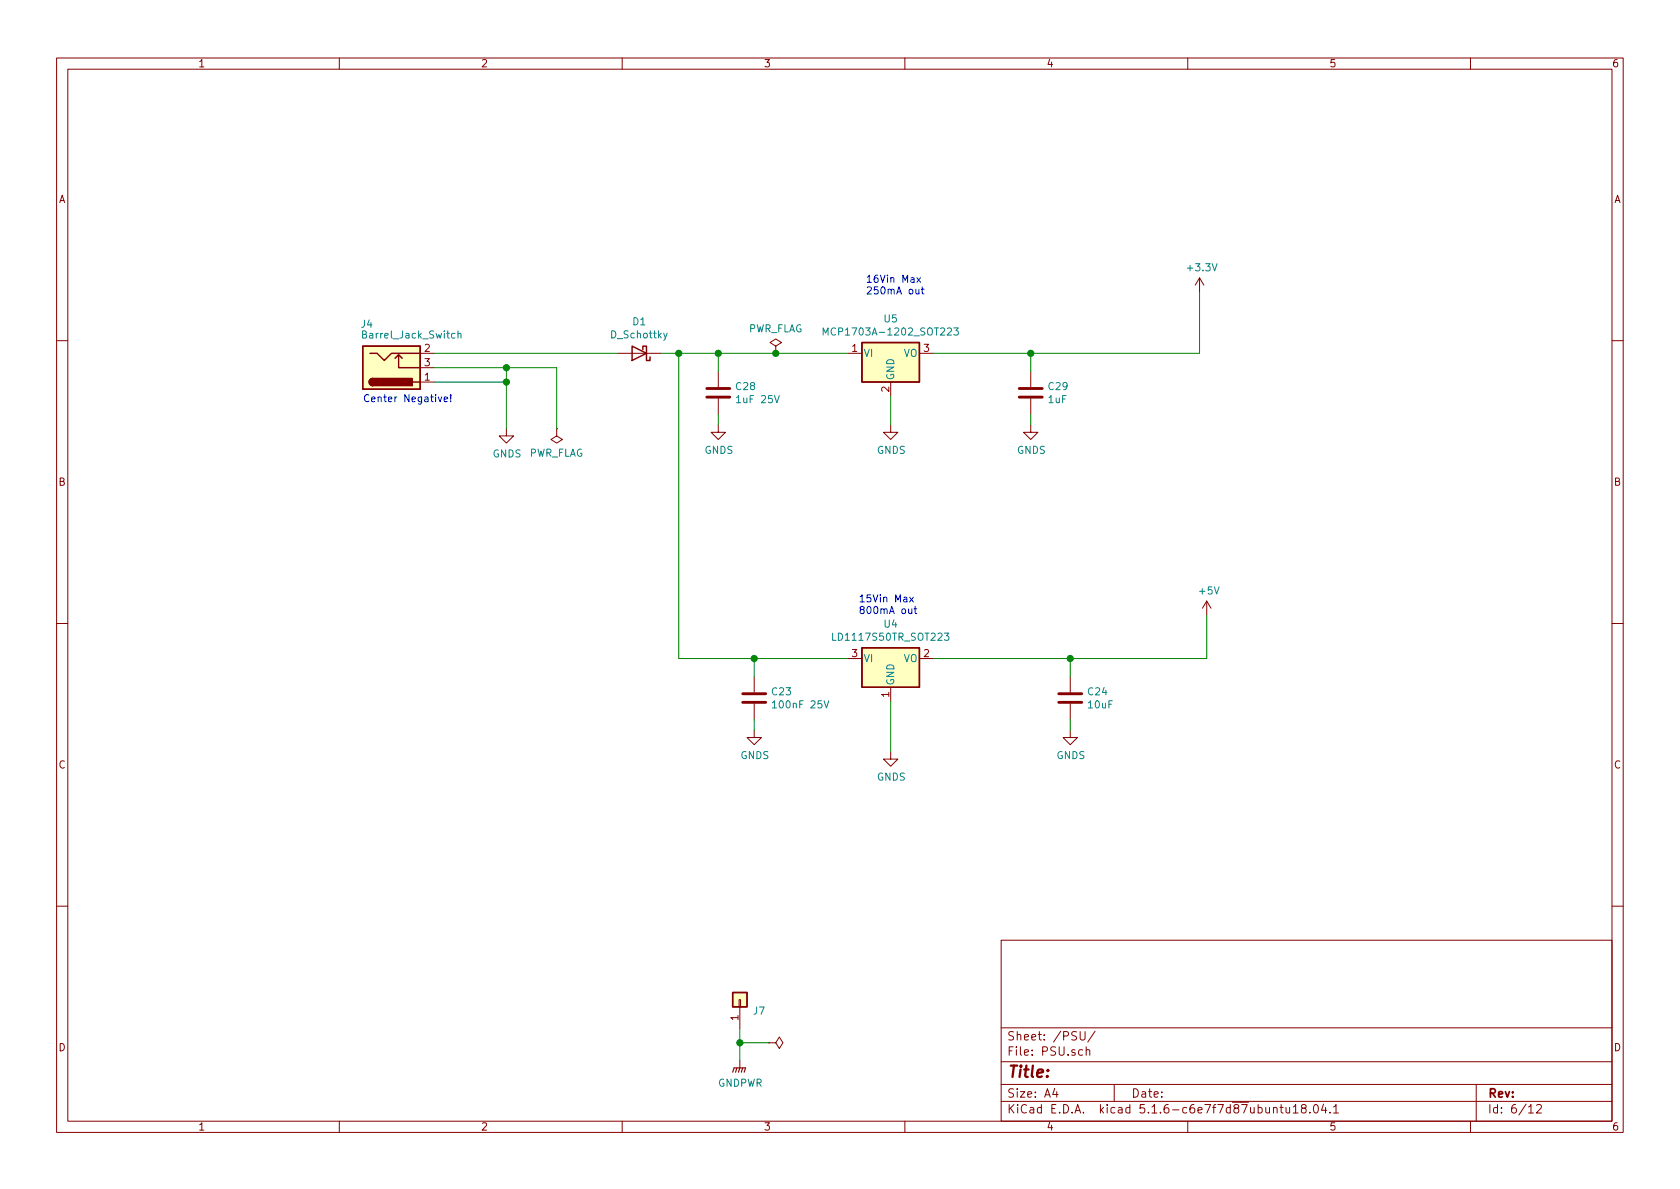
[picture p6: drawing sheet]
<svg xmlns="http://www.w3.org/2000/svg" width="297mm" height="210mm" viewBox="0 0 297 210" stroke-linecap="round" stroke-linejoin="round" font-family="sans-serif">
<g fill="none" stroke="#840000" stroke-width=".18">
<path d="M10 10.3h277v189.9h-277zM12 12.2h273v186.1h-273zM60 10.3v1.9M110 10.3v1.9M160 10.3v1.9M210 10.3v1.9M260 10.3v1.9M212.1 49.1l-.8 1.3M212.1 49.1v2.6M212.1 49.1l.8 1.3M10 60.2h2M74.3 62.5h2.5"/>
<path d="M74.3 67.6h2.5M74.3 65h2.5M89.5 75.8v1.3h1.3l-1.3 1.3-1.2-1.3h1.2M98.4 75.8v1.3l1 .6-1 .7-1-.7 1-.6M98.4 75.8h.1M109.2 62.5h7.6M127 75.2v1.2h1.3l-1.3 1.3-1.3-1.3h1.3M127 65.7v2.7M127 70.5v2.8M137.2 61.2l1-.6-1-.7-1.1 .7 1.1 .6v1.3M137.2 62.5h.1M149.9 62.5h2.5"/>
<path d="M157.5 75.2v1.2h1.2l-1.2 1.3-1.3-1.3h1.3M157.5 67.6v2.5M162.6 62.5h2.5M182.2 75.2v1.2h1.3l-1.3 1.3-1.2-1.3h1.2M182.2 65.7v2.7M182.2 70.5v2.8M285 60.2h2M10 110.3h2M133.3 119.6v2.8M149.9 116.5h2.5M162.6 116.5h2.5M189.2 119.6v2.8"/>
<path d="M213.4 106.3l-.8 1.3M213.4 106.3v2.5M213.4 106.3l.7 1.3M285 110.3h2M133.3 129.2v1.2h1.3l-1.3 1.3-1.2-1.3h1.2M133.3 124.5v2.7M157.5 133v1.2h1.2l-1.2 1.3-1.3-1.3h1.3M157.5 121.5v2.6M189.2 129.2v1.2h1.3l-1.3 1.3-1.2-1.3h1.2M189.2 124.5v2.7M10 160.2h2M130.7 176.8h.2v1.2h-.2z"/>
<path d="M130.8 178v3.9M177 166.3h108v32h-108zM285 160.2h2M60 198.3v1.9M110 198.3v1.9M130.8 187.6v1.2M135.9 184.4h1.3l.6-1 .6 1-.6 1-.6-1M135.9 184.4h.1M160 198.3v1.9M177 194.8h108M177 191.8h108M177 187.8h108"/>
<path d="M177 181.8h108M186.5 192.5l-.4 1h1M186.8 193v1M191 182.4v1.2l.3 .3h.3l.2-.3v-1.2M191.4 185.7l-.4-.1-.3 .3 .1 .6h.6M192 185.7l.3-.1 .3 .1 .1 .9M192 185.1v1.5M193.6 182.3l-1.3 2M197 191.8v3M210 198.3v1.9M225.2 196l.2-.2 .3 .1 .1 .9M226.3 195.8h.6"/>
<path d="M226.5 195.3v1.3l.4 .2M227.4 195.8l.1 .9 .3 .1 .2-.1M228 195.8v1M228.7 195.8l.4-.5v1.5M228.7 196.8h.8M230.4 196l-.3-.2v-.3a.48 .48 0 0 1 .8 0l-.1 .4-.7 .2v.4l.3 .3h.3l.2-.3v-.4l-.2-.1M231.6 196.7v.1M232.4 195.4l.2-.1a.8 .8 0 0 1 .5 .8 .8 .8 0 0 1-.5 .7 1 1 0 0 1-.2-1.4zM234 195.2l-.3 1.1h.9M234.4 195.8v1M235.2 196.7v.1M235.8 195.8l.4-.5v1.5"/>
<path d="M235.8 196.8h.9M260 198.3v1.9M261 191.8v6.5M270.3 195.8l.4-.5v1.5M270.3 196.8h.8M271.7 195.5l.2-.2h.4l.2 .5-.9 1h.9"/>
</g>
<g fill="#ffffc2" stroke="#ffffc2" stroke-width=".18">
<path d="M152.4 114.5h10.2v7h-10.2z"/>
<path d="M129.5 175.5h2.6v2.5h-2.6z"/>
<path d="M152.4 60.6h10.2v7h-10.2z"/>
<path d="M64.1 61.2h10.2v7.6h-10.2z"/>
</g>
<path d="M64.1 61.2h10.2v7.6h-10.2zM65.4 62.5h1.3l1.2 1.2 1.3-1.2h5.1M65.9 66.9a.63 .63 0 0 0-.6 .7 .63 .63 0 0 0 .6 .6M69.8 63.4l.7-.7v2.3h3.8M70.5 62.7l.6 .7M73 67.6h1.3M111.8 61.2l2.5 1.3-2.5 1.2zM113.7 61.8v-.6h.6v2.5h.6v-.6M152.4 60.6h10.2v7h-10.2zM152.4 114.5h10.2v7h-10.2zM129.5 175.5h2.6v2.5h-2.6z" fill="none" stroke="#840000" stroke-width=".25"/>
<path d="M81 59.1l.2-.2 .3 .1v.8M81 58.5v1.3M118 58.9l-.5 1.2-.2 .1M145.5 59.3v-1.3l.5 .9 .4-.9v1.3M168.7 58h.7l-.4 .5 .4 .1v.5l-.2 .2-.5-.2M147.2 112v1.2h.6M167 112h.8l-.4 .4 .3 .2v.6h-.5l-.2-.1M136.6 124.3l.3-.4v1.3M136.6 125.2h.7M145.7 123.9l.4 1.3 .4-1.3" fill="none" stroke="#008484" stroke-width=".18"/>
<path d="M129.5 189.6l.3-.8h2l-.2 .8M130.3 188.8l-.3 .8M130.8 188.8l-.2 .8M131.3 188.8l-.2 .8" fill="none" stroke="#840000" stroke-width=".2"/>
<path d="M125 70.2h4M125 68.7h4M180.2 70.2h4.1M180.2 68.7h4.1M131.3 124.2h4.1M131.3 122.7h4.1M187.2 124.2h4.1M187.2 122.7h4.1" fill="none" stroke="#840000" stroke-width=".51"/>
<g fill="#840000" stroke="#840000" stroke-width=".25">
<path d="M65.5 67.1l.4-.2v1.3a.64 .64 0 0 1-.6-.4 .64 .64 0 0 1 .2-.7z"/>
<path d="M65.9 66.9h7v1.3h-7z"/>
</g>
<g fill="none" stroke="#008400" stroke-width=".18">
<path d="M212.1 51.7v10.8h-47M76.8 62.5h32.4M76.8 65h21.6v10.8M76.8 67.6h12.7M89.5 65v10.8M116.8 62.5h33.1M120 62.5v54h29.9M127 62.5v3.2M127 73.3v1.9M157.5 70.1v5.1M182.2 62.5v3.2M182.2 73.3v1.9"/>
<path d="M133.3 116.5v3.1M189.2 116.5v3.1M213.4 108.8v7.7h-48.3M133.3 127.2v2M157.5 124.1v8.9M189.2 127.2v2M130.8 184.4h5.1M130.8 181.9v5.7"/>
</g>
<g fill="none" stroke="#0000c2" stroke-width=".18">
<path d="M161.9 51.1l.1 .8 .3 .1 .2-.1M162.1 49.1l.7 .8M162.5 51.1v.9M162.8 49.1l-.7 .8M162.9 51.1h.5M163.1 50.7v1.1l.3 .2M77.5 70.2l.3 .8 .3-.8M78.5 70.6l.6-.1v-.2l-.4-.1-.2 .2 .1 .6h.5M79.7 70.9v.1M79.7 69.8v.8M160.7 107.7v.8h.3l.2-.1M160.8 105.6l.7 .8"/>
<path d="M161.2 107.7v.8M161.5 105.6l-.7 .8M161.6 107.7h.5M161.8 107.2v1.1l.3 .2"/>
</g>
<g fill="#008400" stroke="#008400" stroke-width=".25">
<circle cx="89.5" cy="65" r=".51"/>
<circle cx="137.2" cy="62.5" r=".51"/>
<circle cx="189.2" cy="116.5" r=".51"/>
<circle cx="130.8" cy="184.4" r=".51"/>
<circle cx="89.5" cy="67.6" r=".51"/>
<circle cx="133.4" cy="116.5" r=".51"/>
<circle cx="120" cy="62.5" r=".51"/>
<circle cx="182.2" cy="62.5" r=".51"/>
<circle cx="127" cy="62.5" r=".51"/>
</g>
<text font-size="2.8" fill="#840000" x="178" y="190.5">Title:</text>
<g font-size="2.1" fill="#840000">
<text x="178" y="184">Sheet: /PSU/</text>
<text x="178" y="186.7">File: PSU.sch</text>
<text x="178" y="196.9">KiCad E.D.A. kicad 5.1.6-c6e7f7d87ubuntu18.04.1</text>
<text x="178" y="194.1">Size: A4</text>
<text x="200" y="194.1">Date:</text>
<text x="263" y="194.1">Rev:</text>
<text x="263" y="196.9">Id: 6/12</text>
</g>
<g font-size="1.8" fill="#840000">
<text x="35" y="11.9">1</text>
<text x="85" y="11.9">2</text>
<text x="135" y="11.9">3</text>
<text x="185" y="11.9">4</text>
<text x="235" y="11.9">5</text>
<text x="285" y="11.9">6</text>
<text x="10.4" y="35.9">A</text>
<text x="285.4" y="35.9">A</text>
<text x="75.1" y="62.2">2</text>
<text x="75.1" y="64.8">3</text>
<text x="150.6" y="62.2">1</text>
<text x="163.3" y="62.2">3</text>
<text x="75.1" y="67.3">1</text>
<text x="157.2" y="69.3" transform="rotate(-90 157.2 69.3)">2</text>
<text x="10.4" y="85.9">B</text>
<text x="285.4" y="85.9">B</text>
<text x="150.6" y="116.2">3</text>
<text x="163.3" y="116.2">2</text>
<text x="157.2" y="123.3" transform="rotate(-90 157.2 123.3)">1</text>
<text x="10.4" y="135.9">C</text>
<text x="285.4" y="135.9">C</text>
<text x="10.4" y="185.9">D</text>
<text x="130.6" y="180.4" transform="rotate(-90 130.6 180.4)">1</text>
<text x="285.4" y="185.9">D</text>
<text x="35" y="199.9">1</text>
<text x="85" y="199.9">2</text>
<text x="135" y="199.9">3</text>
<text x="185" y="199.9">4</text>
<text x="235" y="199.9">5</text>
<text x="285" y="199.9">6</text>
</g>
<g font-size="1.8" fill="#008484">
<text x="210.1" y="48">+3.3V</text>
<text x="63.9" y="58">J4</text>
<text x="64.5" y="59.9">Barrel_Jack_Switch</text>
<text x="108.2" y="59.8">D_Schottky</text>
<text x="111.9" y="57.5">D1</text>
<text x="132.2" y="58.8">PWR_FLAG</text>
<text x="146.9" y="59.3">MCP1703A-1202_SOT223</text>
<text x="156.4" y="57">U5</text>
<text x="152.7" y="63.1">VI</text>
<text x="159.7" y="63.1">VO</text>
<text x="130.2" y="69">C28</text>
<text x="130.6" y="71.3">1uF 25V</text>
<text x="158.1" y="67.3" transform="rotate(-90 158.1 67.3)">GND</text>
<text x="185.4" y="71.3">1uF</text>
<text x="185.4" y="69">C29</text>
<text x="87.1" y="80.9">GNDS PWR_FLAG</text>
<text x="124.6" y="80.3">GNDS</text>
<text x="155.1" y="80.3">GNDS</text>
<text x="179.8" y="80.3">GNDS</text>
<text x="212.1" y="105.1">+5V</text>
<text x="147.8" y="113.3">LD1117S50TR_SOT223</text>
<text x="156.4" y="111">U4</text>
<text x="152.7" y="117.1">VI</text>
<text x="159.7" y="117.1">VO</text>
<text x="136.6" y="123">C23</text>
<text x="137.1" y="125.3">100nF 25V</text>
<text x="158.1" y="121.3" transform="rotate(-90 158.1 121.3)">GND</text>
<text x="192.4" y="123">C24</text>
<text x="192.5" y="125.3">10uF</text>
<text x="130.9" y="134.2">GNDS</text>
<text x="186.8" y="134.2">GNDS</text>
<text x="155.1" y="138">GNDS</text>
<text x="133.2" y="179.4">J7</text>
<text x="126.9" y="192.2">GNDPWR</text>
</g>
<g font-size="1.8" fill="#0000c2">
<text x="153" y="50">16Vin Max</text>
<text x="153" y="52.1">250mA out</text>
<text x="64.1" y="71.1">Center Negative!</text>
<text x="151.8" y="106.5">15Vin Max</text>
<text x="151.8" y="108.6">800mA out</text>
</g>
</svg>
